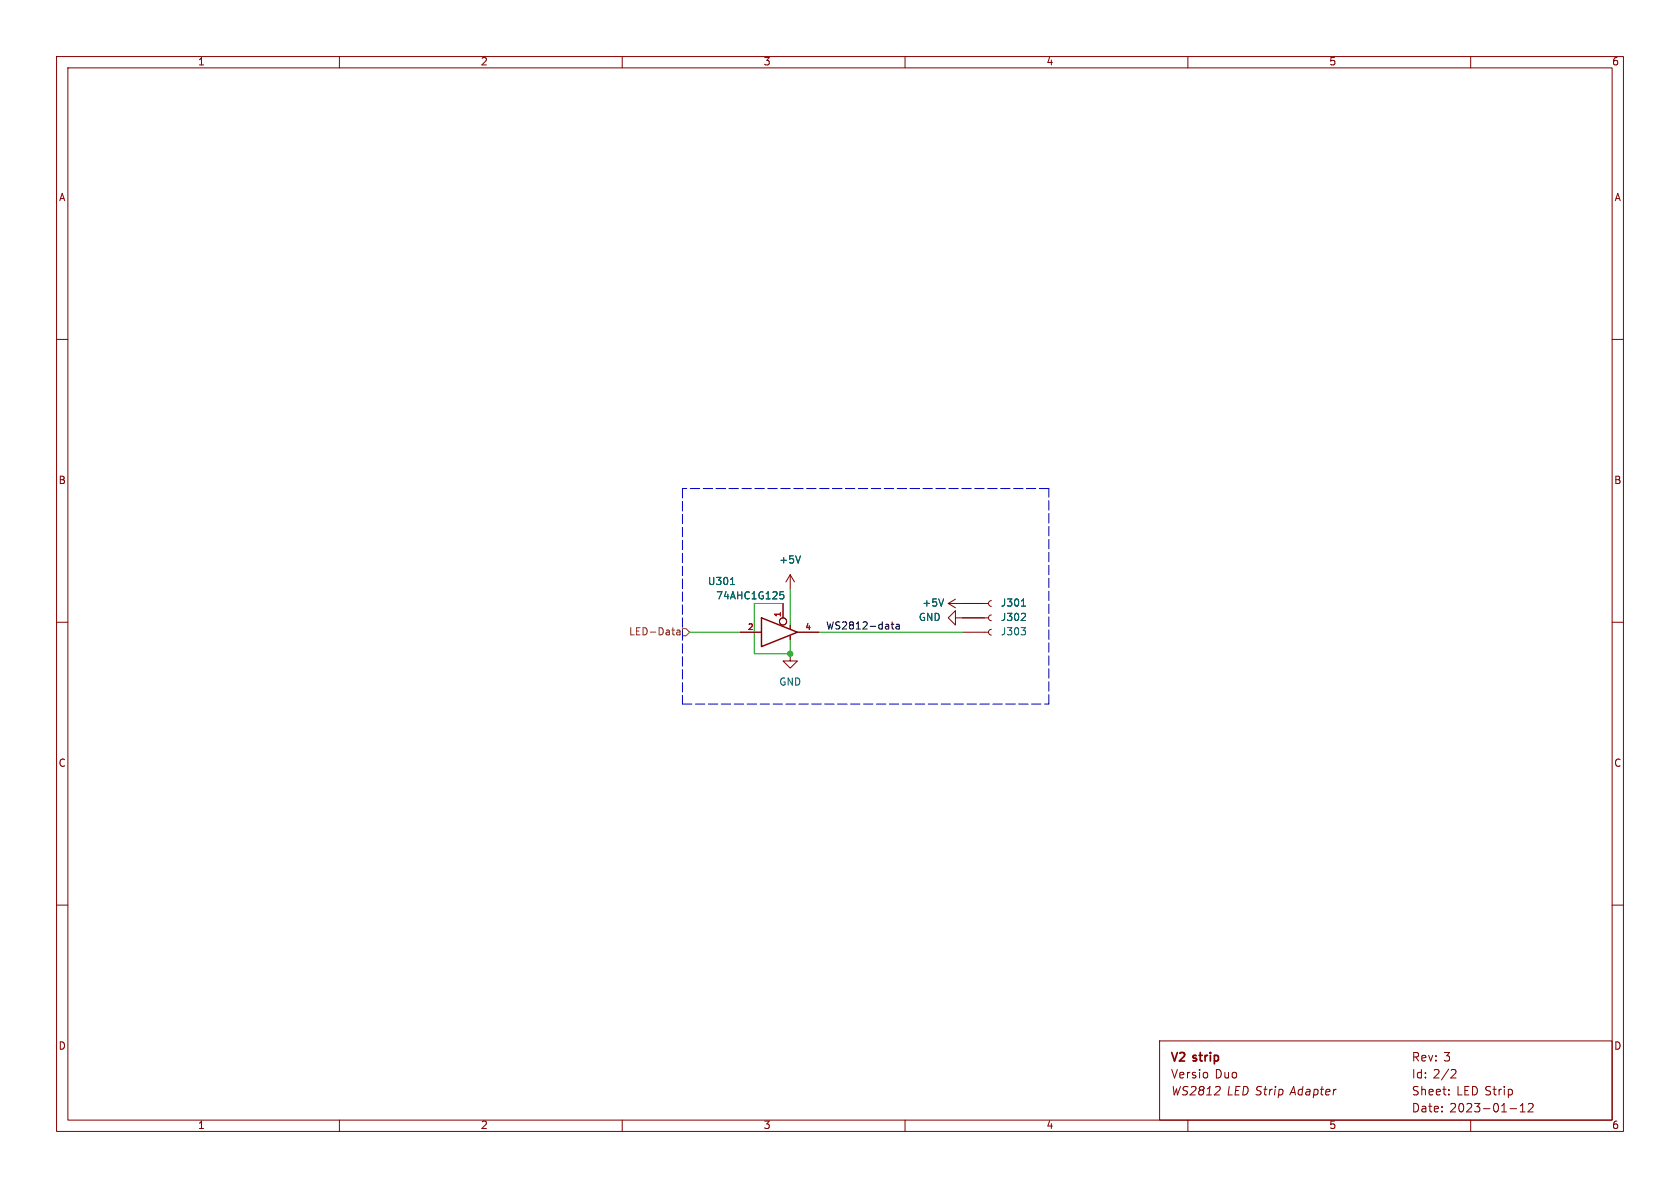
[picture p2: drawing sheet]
<svg xmlns="http://www.w3.org/2000/svg" width="297mm" height="210mm" viewBox="0 0 297 210" stroke-linecap="round" stroke-linejoin="round" font-family="sans-serif">
<g fill="none" stroke="#840000" stroke-width=".18">
<path d="M10 10h277v190h-277zM12 12h273v186h-273zM60 10v2M110 10v2M160 10v2M210 10v2M260 10v2M10 60h2M285 60h2M10 110h2M130.8 111.8h3.8M138.4 106.7v2.5"/>
<path d="M139.7 115.6v1.2h1.3l-1.3 1.3-1.3-1.3h1.3M139.7 101.6l-.8 1.3M139.7 101.6v2.5M139.7 110.5v.6M139.7 112.4v.6M139.7 101.6l.8 1.3M141 111.8h3.8M167.6 106.7h7.2M167.6 106.7l1.3 .7M168.9 109.2v-1.2l-1.3 1.2 1.3 1.3v-1.3h5.9M168.9 105.9l-1.3 .8M170.2 111.8h4.6"/>
<path d="M175.3 106.2l-.4 .1-.1 .4 .1 .3 .4 .2M175.3 108.7l-.4 .1-.1 .4 .1 .4 .4 .1M175.3 111.3l-.4 .1-.1 .3 .1 .4 .4 .2M285 110h2M10 160h2M285 160h2M60 198v2M110 198v2M160 198v2M205 184h80v14h-80zM210 198v2M256.1 193.4v.2"/>
<path d="M256.1 192.6v.2M256.8 189.1h.5l.1 .4-.9 1.1h.9M260 198v2M267 196h1.1M268.8 196.6h.8M268.8 195.5l.4-.4v1.5M270.2 195.2l.6-.1 .2 .1v.3l-.9 1.1h.9"/>
<circle cx="138.4" cy="109.9" r=".63"/>
</g>
<path d="M141.5 98.3l-.4 1.2M129.1 103.3h.8M137.9 104.6h.6M138 105.1h.3l.3 .2-.1 .5-.5 .1M166.8 105.9l-.4 1.2M180.5 109.7h.8M180.5 111h.8l-.4 .4M180.6 107.1h.7M181.2 108.5v.5M181.2 111.6v.5" fill="none" stroke="#006464" stroke-width=".18"/>
<path d="M134.6 109.2l6.4 2.6-6.4 2.5z" fill="none" stroke="#840000" stroke-width=".25"/>
<path d="M119.7 111.4h.5v.8M120.2 111.7h-.4l-.2 .2 .2 .3h.4M120.6 111.1h.7l.6 .7-.6 .6h-.7z" fill="none" stroke="#725600" stroke-width=".18"/>
<path d="M157.5 110.4h.5M157.7 109.9v1.1l.3 .2M158.4 110.4h.5l.1 .8M159 110.7h-.4l-.2 .2 .2 .3 .4-.1" fill="none" stroke="#0f0f0f" stroke-width=".18"/>
<path d="M120.6 86.4v38.1M185.4 86.4h-64.8M120.6 124.5h64.8M185.4 124.5v-38.1" fill="none" stroke="#0000c2" stroke-width=".18" stroke-dasharray="1.7 .6"/>
<path d="M121.9 111.8h8.9M138.4 106.7h-5.1v8.9h6.4v-2.6M139.7 104.1v6.4M144.8 111.8h25.4" fill="none" stroke="#009600" stroke-width=".18"/>
<circle cx="139.7" cy="115.6" r=".46" fill="#009600" stroke="#009600" stroke-width=".18"/>
<g font-size="2.1" fill="#840000">
<text x="207" y="188.1">V2</text>
<text x="207" y="190.9">Versio</text>
<text x="211.1" y="188.1">strip</text>
<text x="214.8" y="190.9">Duo</text>
<text x="249.6" y="187.9">Rev: 3</text>
<text x="249.6" y="190.9">Id: 2/2</text>
<text x="207" y="193.9">WS2812</text>
<text x="216.8" y="193.9">LED Strip</text>
<text x="228.1" y="193.9">Adapter</text>
<text x="249.6" y="196.9">Date:</text>
<text x="249.6" y="193.9">Sheet:</text>
<text x="256.3" y="196.9">2023-01-12</text>
<text x="257.5" y="193.9">LED Strip</text>
</g>
<g font-size="1.8" fill="#840000">
<text x="35" y="11.8">1</text>
<text x="85" y="11.8">2</text>
<text x="135" y="11.8">3</text>
<text x="185" y="11.8">4</text>
<text x="235" y="11.8">5</text>
<text x="285" y="11.8">6</text>
<text x="10.4" y="35.8">A</text>
<text x="285.4" y="35.8">A</text>
<text x="10.3" y="85.8">B</text>
<text x="285.3" y="85.8">B</text>
<text x="10.3" y="135.8">C</text>
<text x="285.3" y="135.8">C</text>
<text x="10.3" y="185.8">D</text>
<text x="285.3" y="185.8">D</text>
<text x="35" y="199.8">1</text>
<text x="85" y="199.8">2</text>
<text x="135" y="199.8">3</text>
<text x="185" y="199.8">4</text>
<text x="235" y="199.8">5</text>
<text x="285" y="199.8">6</text>
</g>
<g font-size="1.8" fill="#006464">
<text x="137.7" y="99.9">+5V</text>
<text x="125.1" y="103.7">U301</text>
<text x="126.5" y="106.2">74AHC1G125</text>
<text x="163" y="107.5">+5V</text>
<text x="176.9" y="107.5">J301</text>
<text x="162.4" y="110">GND</text>
<text x="176.9" y="110">J302</text>
<text x="176.9" y="112.6">J303</text>
<text x="137.7" y="121.5">GND</text>
</g>
<text font-size="1.8" fill="#725600" x="111.1" y="112.6">LED-Data</text>
<text font-size="1.8" fill="#0f0f0f" x="146" y="111.5">WS2812-data</text>
<g font-size="1.4" fill="#a90000">
<text x="132.1" y="111.5">2</text>
<text x="138.2" y="109.2" transform="rotate(-90 138.2 109.2)">1</text>
<text x="142.3" y="111.5">4</text>
</g>
</svg>
